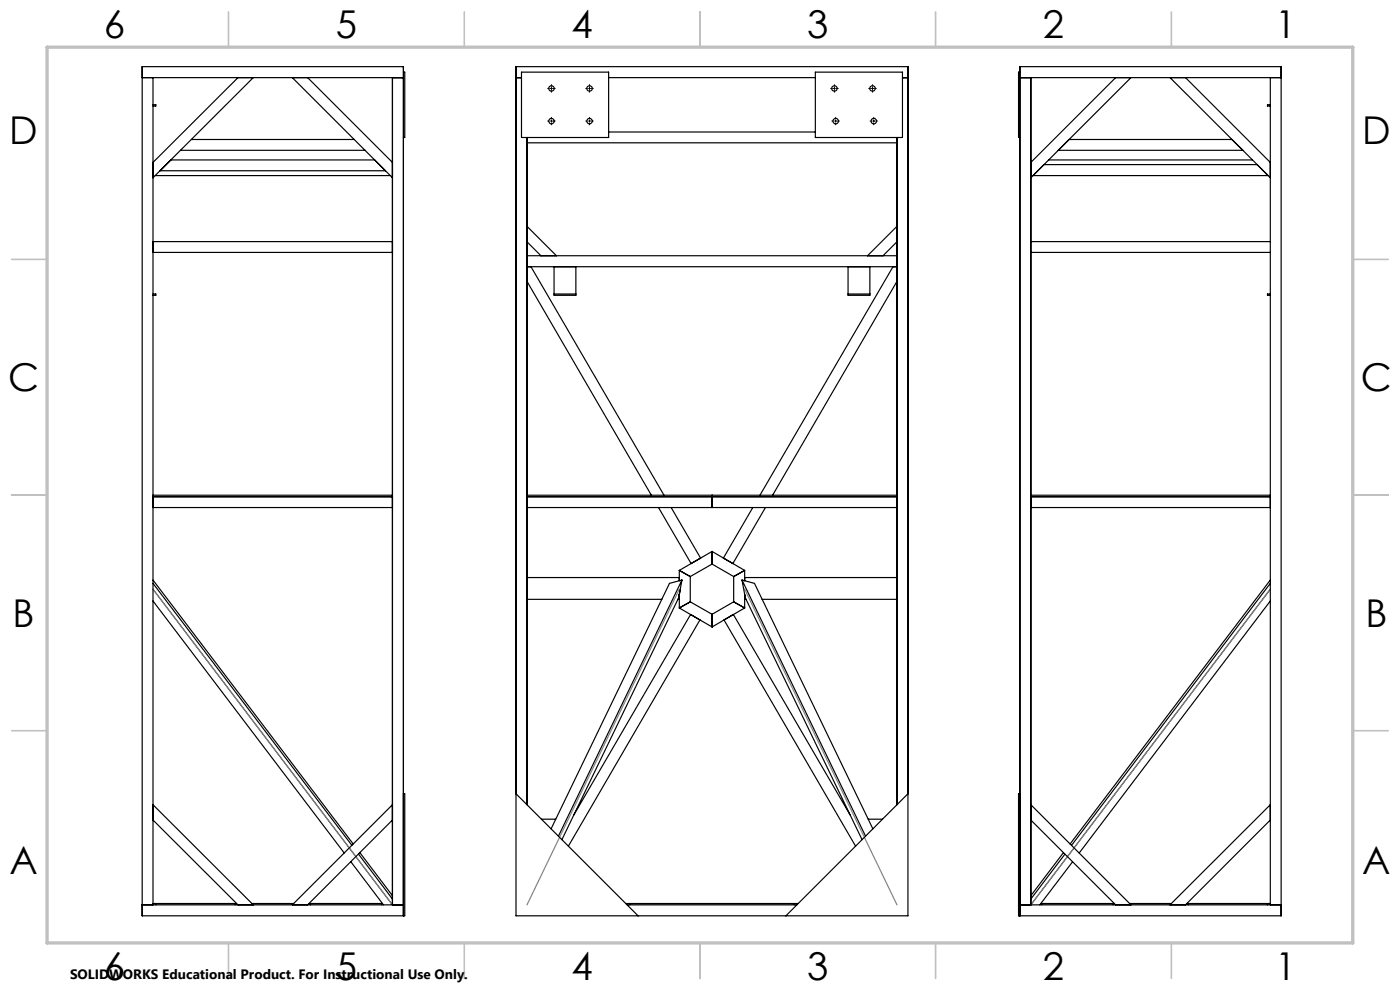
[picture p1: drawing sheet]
<svg xmlns="http://www.w3.org/2000/svg" width="297mm" height="210mm" viewBox="0 0 297 210" stroke-linecap="round" stroke-linejoin="round" font-family="sans-serif">
<path d="M32.5 125l50.8 66.9M144.1 125l-32.3 66.9M158 125l32.3 66.9M158.9 125.3h.1M269.5 125l-50.8 66.9" fill="none" stroke="#808080" stroke-width=".25"/>
<g fill="none" stroke="#c0c0c0" stroke-width=".35">
<path d="M48.5 2.5v7.5M98.5 2.5v7.5M148.5 2.5v7.5M198.5 2.5v7.5M248.5 2.5v7.5M2.5 55h7.5M287 55h7.5M2.5 105h7.5M287 105h7.5M2.5 155h7.5M287 155h7.5M48.5 200v7.5"/>
<path d="M98.5 200v7.5M148.5 200v7.5M198.5 200v7.5M248.5 200v7.5"/>
</g>
<path d="M10 10h277v190h-277z" fill="none" stroke="#c0c0c0" stroke-width=".7"/>
<g fill="none" stroke="#000" stroke-width=".21">
<path d="M116.2 18.8h.3M116.8 18.8h.4M117 17.9v.4M117 18.5v.5M117 19.2v.4M117.4 18.8h.4M124.2 18.8h.4M124.8 18.8h.5M125.1 17.9v.4M125.1 18.5v.5M125.1 19.2v.4M125.5 18.8h.4"/>
<path d="M176.2 18.8h.4M176.8 18.8h.4M177 17.9v.4M177 18.5v.5M177 19.2v.4M177.5 18.8h.3M184.3 18.8h.3M184.9 18.8h.4M185.1 17.9v.4M185.1 18.5v.5M185.1 19.2v.4M185.6 18.8h.3"/>
<path d="M116.2 25.7h.3M116.8 25.7h.4M117 24.9v.3M117 25.5v.4M117 26.2v.3M117.4 25.7h.4M124.2 25.7h.4M124.8 25.7h.5M125.1 24.9v.3M125.1 25.5v.4M125.1 26.2v.3M125.5 25.7h.4"/>
<path d="M176.5 25.7h.3M177.1 25.7h.4M177.3 24.9v.3M177.3 25.5v.4M177.3 26.2v.3M177.7 25.7h.4M184.6 25.7h.3M185.1 25.7h.5M185.3 24.9v.3M185.3 25.5v.4M185.3 26.2v.3M185.8 25.7h.4"/>
</g>
<g fill="none" stroke="#000" stroke-width=".25">
<path d="M30.2 16.5h55.4M32.5 16.5v175.4M50.5 16.5l-18 18M53.7 16.5l-21.2 21.2M62 16.5l21.3 21.2M65.3 16.5l18 18M83.3 16.5v175.4M85.6 15.3h.3v13.9h-.3M109.5 14.1h83.1v180.2h-83.1zM109.5 16.5h1.1M110.6 15.3h18.5v13.9h-18.5zM129.1 16.5h43.9"/>
<path d="M173 15.3h18.5v13.9h-18.5zM191.5 16.5h1.1M216.4 16.5h55.4M216.4 15.3h-.3v13.9h.3M218.7 16.5v175.4M236.7 16.5l-18 18M239.9 16.5l-21.2 21.2M248.2 16.5l21.3 21.2M251.5 16.5l18 18M269.5 16.5v175.4M32.5 22.2h.6v.3h-.6M32.9 37.2h49.9"/>
<path d="M34 36.2h47.8M36.3 33.9h43.2M38.3 31.9h39.2M40.6 29.6h34.5M111.8 30.3h78.5M111.8 29.2v141.5M129.1 28h43.9M190.3 29.2v141.5M221.5 34.9h45.2l2.3 2.3h-49.9M222.5 33.9h43.2M226.8 29.6h34.5l2.4 2.3h-39.2M269.5 22.2h-.6v.3h.6"/>
<path d="M32.5 53.5h50.8M32.5 51.3h50.8M111.8 56.6h78.5M111.8 54.2h78.5M111.8 51.3l3 2.9M111.8 48l6.2 6.2M111.8 59.7l26.4 45.3M112.6 56.6l28.3 48.4M117.5 56.6v6h4.7v-6M179.9 56.6v6h4.6v-6M189.4 56.6l-28.2 48.4M190.3 51.3l-3 2.9"/>
<path d="M190.3 48l-6.3 6.2M190.3 59.7l-26.4 45.3M218.7 53.5h50.8M218.7 51.3h50.8M32.5 62.4h.6v.2h-.6M117.5 62.4h4.7M179.9 62.4h4.6M269.5 62.4h-.6v.2h.6M32.5 105.4h50.8M32.5 107.7h50.8M32.5 105h50.8M111.8 105.4h78.5"/>
<path d="M111.8 107.7h78.5M111.8 105h78.5M139.7 107.7l6.9 11.8M142.4 107.7l6.2 10.7M151.1 117l-7 4M151.1 105v2.7M151.1 117v2.7M151.1 119.7l4.5 2.6M151.1 117l6.9 4M151.1 119.7l-4.7 2.6M159.7 107.7l-6.2 10.7 2 1.1 6.9-11.8M218.7 105.4h50.8"/>
<path d="M218.7 107.7h50.8M218.7 105h50.8M32.5 123.7l42.1 55.6M32.5 127.5l40.5 53.4M32.5 123l42.4 56M111.8 127.1h28.6M111.8 122.5h32.3M143.8 127.1h.3M144 126.8l-24.8 51.3M144.1 121v2.2M144.1 126.1v2.9M144.1 121l2.3 1.3"/>
<path d="M144.1 129l7 4M144.3 125.1l-.3 1.7M144.7 123l-2.7 .7-25.1 52.1M144.7 123l-26.2 54.4M144.7 123l-.7 3.8M146.4 127.7l4.7 2.6M146.4 127.7l-2.3 1.3M146.4 122.3v5.4M151.1 130.3v2.7M155.6 127.7l-4.5 2.6M155.6 127.7l2.4 1.3M155.6 122.3v5.4"/>
<path d="M157.4 123l.7 3.8 24.8 51.3M157.4 123l26.2 54.4M157.4 123l2.7 .7 25.1 52.1M158 127.1h.3M158 122.5h32.3M158 121v2.2M158 126.1v2.9M158 129l-6.9 4M158 121l-2.4 1.3M161.7 127.1h28.6M269.5 123.7l-42.2 55.6M269.5 127.5l-40.5 53.4"/>
<path d="M269.5 123l-42.5 56M32.5 173.9l18 18M32.5 170.7l21.2 21.2M83.3 173.9l-18 18M83.3 170.7l-21.3 21.2M85.6 168.4h.3v25.9h-55.7v-180.2h55.4v180.2M109.5 168.4l25.9 25.9M114.9 173.8h3M121.7 172.9l24.8-42.6 2 1.2-27.9 48M180.3 172.9l-24.7-42.6-2 1.2 27.9 48M184.2 173.8h3M192.6 168.4l-25.9 25.9"/>
<path d="M216.4 168.4h-.3v25.9h55.7v-180.2h-55.4v180.2M218.7 173.9l18 18M218.7 170.7l21.2 21.2M269.5 170.7l-21.3 21.2M269.5 173.9l-18 18M30.2 191.9h55.4M32.5 191.7h17.7M33.1 191.7v.2M49.9 191.7v.2M53.4 191.7h8.9M65.6 191.7h15.5M65.9 191.7v.2"/>
<path d="M74.4 182.8l7 9.1M76.1 181.2l7.2 9.5M76.3 180.9l7 9.1M81 191.7v.2M132.8 191.7h36.5M133 191.9h36.1M133.6 191.7v.2M168.5 191.7v.2M216.4 191.9h55.4M220.8 191.7h15.6M221 191.7v.2M225.6 180.9l-6.9 9.1"/>
<path d="M225.9 181.2l-7.2 9.5M227.5 182.8l-6.9 9.1M236.1 191.7v.2M239.6 191.7h8.9M251.8 191.7h17.7M252.1 191.7v.2M268.9 191.7v.2"/>
<circle cx="117" cy="18.8" r=".57"/>
<circle cx="125.1" cy="18.8" r=".59"/>
<circle cx="177" cy="18.8" r=".57"/>
<circle cx="185.1" cy="18.8" r=".57"/>
<circle cx="117" cy="25.7" r=".57"/>
<circle cx="125.1" cy="25.7" r=".59"/>
<circle cx="177.3" cy="25.7" r=".58"/>
<circle cx="185.4" cy="25.7" r=".58"/>
</g>
<g font-size="8.1">
<text x="22" y="8">6</text>
<text x="71.2" y="8">5</text>
<text x="121.2" y="8">4</text>
<text x="171.3" y="8">3</text>
<text x="221.3" y="8">2</text>
<text x="270.5" y="8">1</text>
<text x="2" y="30.5">D</text>
<text x="289" y="30.5">D</text>
<text x="1.7" y="83">C</text>
<text x="288.7" y="83">C</text>
<text x="2.7" y="133">B</text>
<text x="289.7" y="133">B</text>
<text x="2" y="185.5">A</text>
<text x="289" y="185.5">A</text>
<text x="22" y="208">6</text>
<text x="71.2" y="208">5</text>
<text x="121.2" y="208">4</text>
<text x="171.3" y="208">3</text>
<text x="221.3" y="208">2</text>
<text x="270.5" y="208">1</text>
</g>
<text font-size="2.9" x="14.9" y="207.6">SOLIDWORKS Educational Product. For Instructional Use Only.</text>
</svg>
